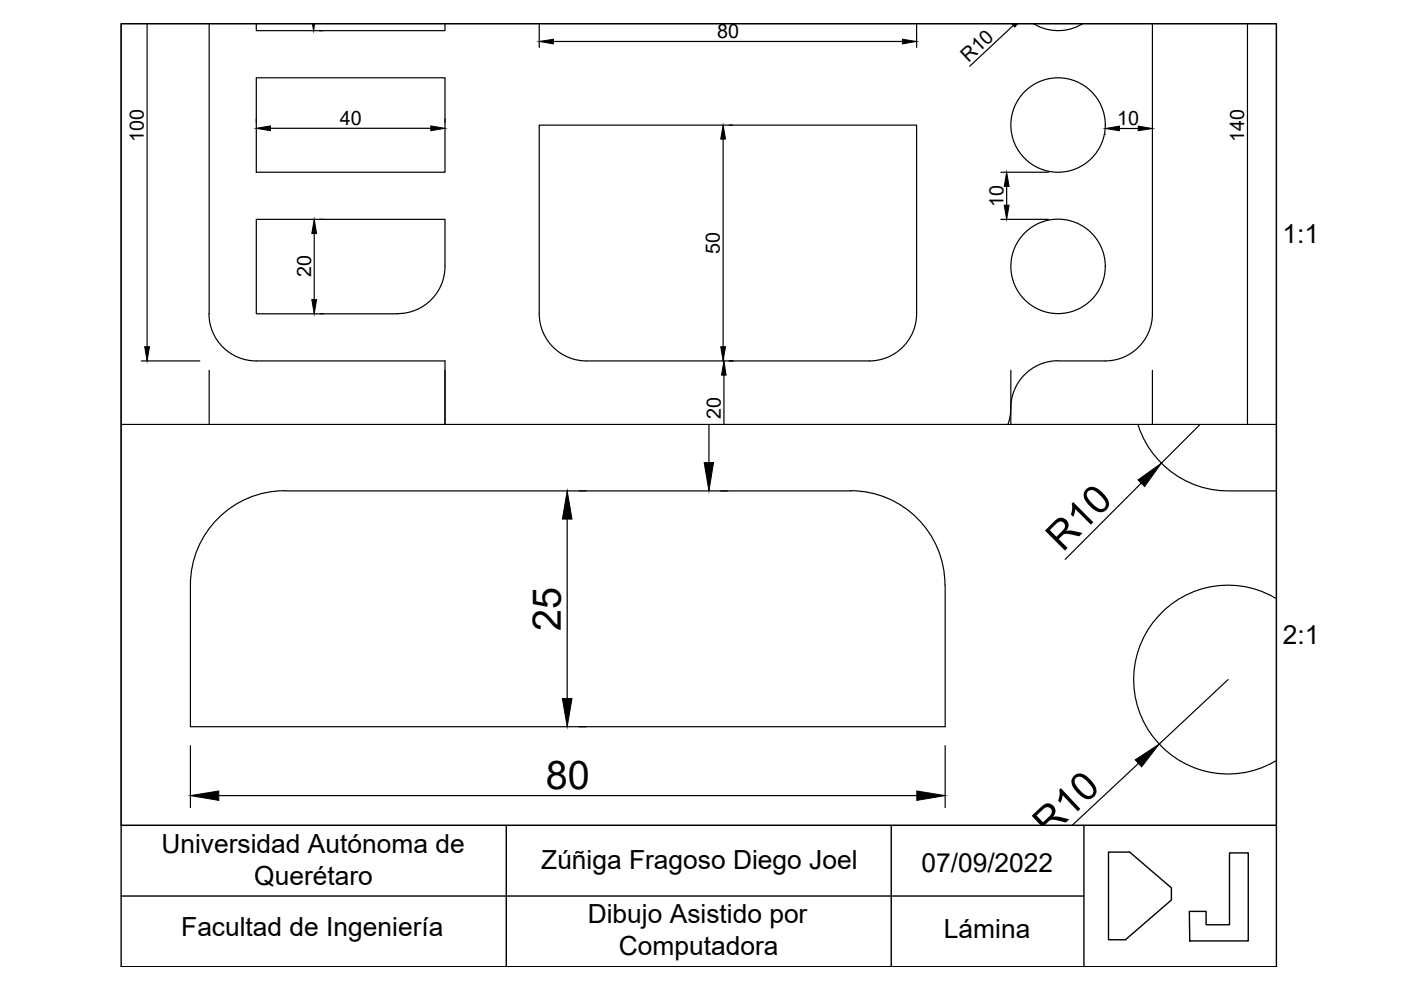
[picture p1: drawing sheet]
<svg xmlns="http://www.w3.org/2000/svg" width="297mm" height="210mm" viewBox="0 0 297 210" stroke-linecap="round" stroke-linejoin="round" font-family="sans-serif">
<!-- layer: Figura -->
<g fill="none" stroke="#000" stroke-width=".25">
<path d="M44.4 5.1v61.4M54.3 5.1v1.4h40v-1.4M54.3 16.5h40v20h-40zM219.1 5.1a10.1 10.1 0 0 0 10.4 0M244.3 5.1v61.4a10 10 0 0 1-10 10h-9.9M114.3 26.5h80v40a10 10 0 0 1-10 10h-60a10 10 0 0 1-10-10zM44.3 66.5a10 10 0 0 0 10 10h40v13.4M84.3 66.5a10 10 0 0 0 10-10v-10h-40v20h30.1M224.3 76.5a10 10 0 0 0-10 10l-.1 1.3-.5 2.1M241.3 90a20 20 0 0 0 19.1 14.1h10.2M60.4 104a20 20 0 0 0-20 20M60.4 104.1h120"/>
<path d="M180.3 104a20 20 0 0 1 20 20M40.4 124.1v30h160v-30M270.6 126.9a20 20 0 0 0-30.2 17.2 20 20 0 0 0 30.2 17.2"/>
<circle cx="224.3" cy="26.5" r="10"/>
<circle cx="224.3" cy="56.5" r="10"/>
</g>
<!-- layer: Cotas -->
<g fill="none" stroke="#000" stroke-width=".25">
<path d="M31.2 5.1v68.4M67.7 6.5h.8M114.3 5.1v5M117.3 8.8h74M194.3 5.1v5M214.8 5.4l-9.2 8.6M264.5 5.1v84.8M54.3 25.2v.8M57.3 27.2h34M94.3 25.2v.8M153.3 29.5v44M154.6 26.5h.7"/>
<path d="M212.2 36.5h10.1M213.4 39.5v4M234.3 28.5h.1M237.3 27.2h4M244.3 28.5h.1M66.6 49.5v14M67.8 46.5h.8M212.2 46.5h10.1M30 76.5h12.4M44.4 78.5v11.4M67.8 66.5h.8M94.3 78.5v11.4"/>
<path d="M153.5 79.5v10.4M154.6 76.5h.9M214.3 78.5v11.4M244.3 78.5v11.4M150.3 90v8.1M254.4 90l-8.2 8.2M120.3 110.1v38M122.8 104.1h1.4M152.8 104.1h1.5M242 102.4l-16.2 16.2M40.4 158.1v13.1M122.8 154.1h1.4"/>
<path d="M200.4 158.1v13.1M260.4 144.1l-14.6 13.7M46.4 168.7h148M241.4 161.9l-14 13"/>
</g>
<g fill="#000" stroke="#000" stroke-width=".21">
<path d="M66.2 5.1h.5l-.2 1.4zM114.3 8.8l3-.5v1zM191.3 8.3l3 .5-3 .5zM214.5 5.1h1.2l-.5 .6zM54.3 27.2l3-.5v1zM91.3 26.7l3 .5-3 .5zM153.3 26.5l.5 3h-1zM213.4 36.5l.5 3h-1zM234.3 27.2l3-.5v1zM241.3 26.7l3 .5-3 .5zM66.6 46.5l.5 3h-1zM212.9 43.5h1l-.5 3z"/>
<path d="M30.7 73.5h1l-.5 3zM66.1 63.5h1l-.5 3zM152.8 73.5h1l-.5 3zM153.5 76.5l.5 3h-1zM149.3 98.1h2l-1 6zM120.3 104.1l1 6h-2.1zM241.3 101.8l4.9-3.6-3.5 5zM119.2 148.1h2.1l-1 6zM40.4 168.7l6-1v2zM194.4 167.7l6 1-6 1zM240.7 161.1l5.1-3.3-3.8 4.8z"/>
</g>
<!-- layer: Marco -->
<path d="M25.7 5h244.9v200h-244.9zM25.7 175h244.9M107.3 175v30M189 175v30M229.8 175v30M25.7 190h204.1M235 180.7h4.5l8.9 7.5v2.6l-9.8 8.4h-3.6zM260.7 180.8h4v18.7h-12.4l-.1-6.3h3.5v2.9h5z" fill="none" stroke="#000" stroke-width=".3"/>
<path d="M25.7 5h244.9v85h-244.9zM25.7 90h244.9v85h-244.9z" fill="none" stroke="#000" stroke-width=".21"/>
<g font-size="8.4">
<text x="225.3" y="117.2" transform="rotate(-45 225.3 117.2)">R10</text>
<text x="118.9" y="133.7" transform="rotate(-90 118.9 133.7)">25</text>
<text x="115.7" y="167.3">80</text>
<text x="222.4" y="177.8" transform="rotate(-43 222.4 177.8)">R10</text>
</g>
<g font-size="5.6">
<text x="271.9" y="51.5">1:1</text>
<text x="272" y="136.5">2:1</text>
<text x="34.2" y="180.9">Universidad Autónoma de</text>
<text x="114.8" y="184.3">Zúñiga Fragoso Diego Joel</text>
<text x="195.4" y="184.9">07/09/2022</text>
<text x="53.9" y="187.6">Querétaro</text>
<text x="124.6" y="195.8">Dibujo Asistido por</text>
<text x="38.4" y="198.4">Facultad de Ingeniería</text>
<text x="131.2" y="202.5">Computadora</text>
<text x="200.1" y="198.8">Lámina</text>
</g>
<g font-size="4.2">
<text x="152" y="8.1">80</text>
<text x="205.3" y="13.4" transform="rotate(-43 205.3 13.4)">R10</text>
<text x="72.1" y="26.5">40</text>
<text x="236.9" y="26.6">10</text>
<text x="30.5" y="30.1" transform="rotate(-90 30.5 30.1)">100</text>
<text x="263.8" y="30.1" transform="rotate(-90 263.8 30.1)">140</text>
<text x="212.8" y="44" transform="rotate(-90 212.8 44)">10</text>
<text x="152.6" y="53.8" transform="rotate(-90 152.6 53.8)">50</text>
<text x="65.9" y="58.8" transform="rotate(-90 65.9 58.8)">20</text>
<text x="152.8" y="88.8" transform="rotate(-90 152.8 88.8)">20</text>
</g>
</svg>
